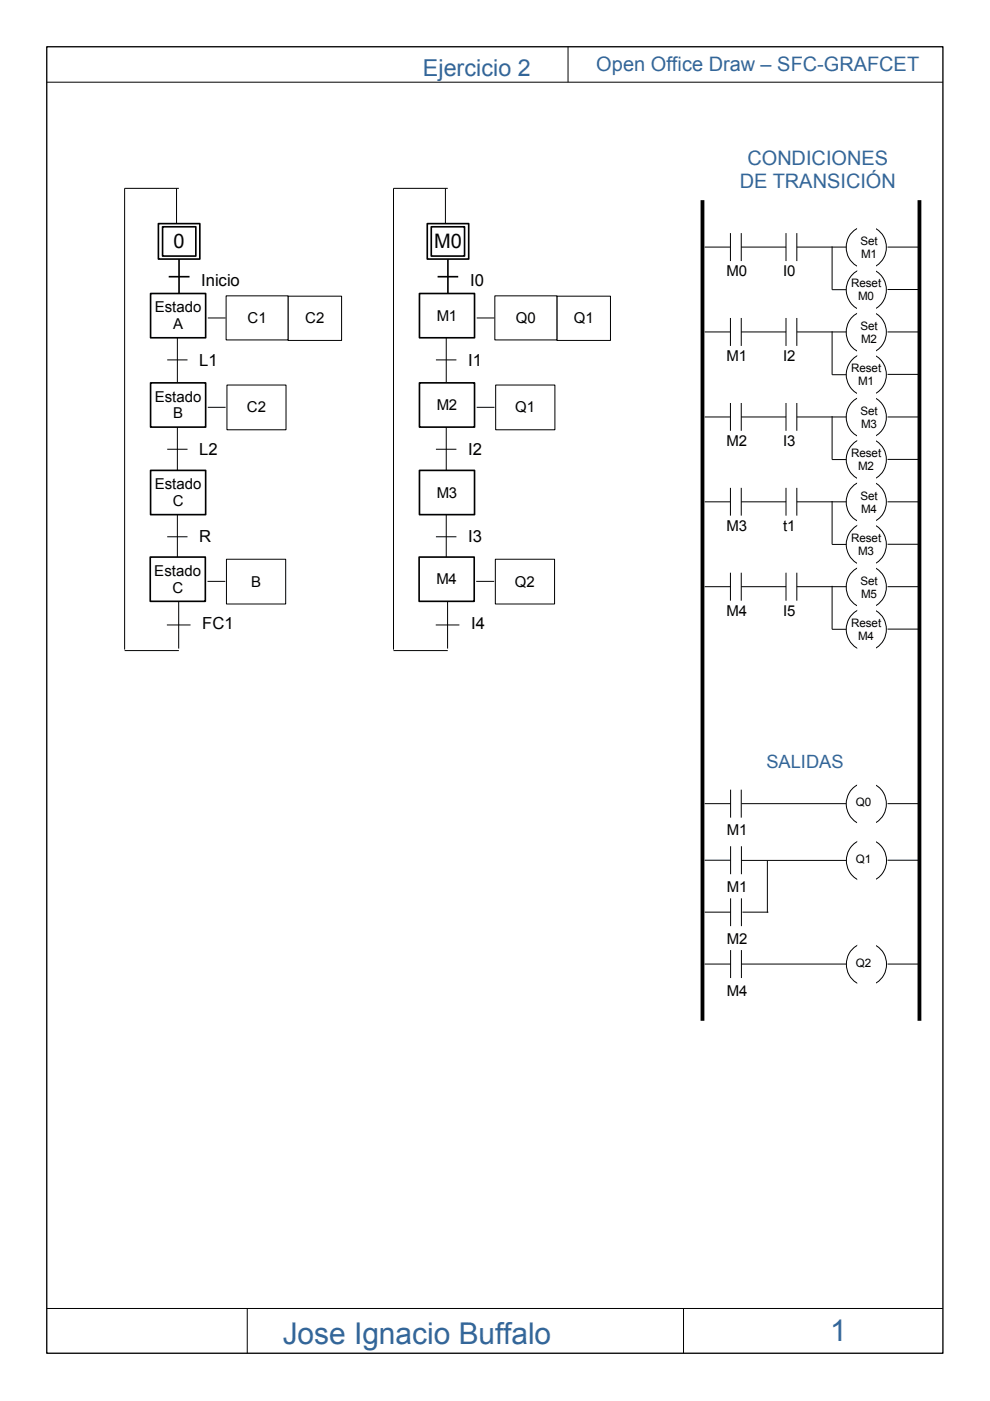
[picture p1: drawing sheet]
<svg xmlns="http://www.w3.org/2000/svg" width="210mm" height="297mm" viewBox="0 0 210 297" stroke-linecap="round" stroke-linejoin="round" font-family="sans-serif">
<path d="M9.9 17.4h190M120.4 9.9v7.5M9.9 277.4h190M52.4 277.4v9.5M144.9 277.4v9.5" fill="none" stroke="#000" stroke-width=".21"/>
<path d="M9.9 9.9h190v277h-190z" fill="none" stroke="#000" stroke-width=".28"/>
<path d="M35.8 58.7h4.4M38 54.9v7.5" fill="none" stroke="#000" stroke-width=".35"/>
<path d="M33.6 47.4h8.8v7.5h-8.8z" fill-rule="evenodd" fill="#fff"/>
<path d="M33.6 47.4h8.8v7.5h-8.8z" fill="none" stroke="#000" stroke-width=".35"/>
<path d="M34.5 48.1h7v6.2h-7z" fill-rule="evenodd" fill="#fff"/>
<path d="M34.5 48.1h7v6.2h-7z" fill="none" stroke="#000" stroke-width=".35"/>
<path d="M31.9 62.2h11.7v9.4h-11.7z" fill-rule="evenodd" fill="#fff"/>
<path d="M31.9 62.2h11.7v9.4h-11.7z" fill="none" stroke="#000" stroke-width=".35"/>
<path d="M35.5 76.3h4.3M37.6 71.6v9.4M44.1 67.4h3.7" fill="none" stroke="#000" stroke-width=".21"/>
<path d="M61.1 62.8h11.3v9.4h-11.3z" fill-rule="evenodd" fill="#fff"/>
<path d="M61.1 62.8h11.3v9.4h-11.3z" fill="none" stroke="#000" stroke-width=".21"/>
<path d="M47.9 62.7h13.2v9.4h-13.2z" fill-rule="evenodd" fill="#fff"/>
<path d="M47.9 62.7h13.2v9.4h-13.2z" fill="none" stroke="#000" stroke-width=".21"/>
<path d="M31.9 81.2h11.7v9.4h-11.7z" fill-rule="evenodd" fill="#fff"/>
<path d="M31.9 81.2h11.7v9.4h-11.7z" fill="none" stroke="#000" stroke-width=".35"/>
<path d="M35.5 95.2h4.3M37.6 90.6v9.3M44.1 86.4h3.7" fill="none" stroke="#000" stroke-width=".21"/>
<path d="M48.1 81.6h12.5v9.5h-12.5z" fill-rule="evenodd" fill="#fff"/>
<path d="M48.1 81.6h12.5v9.5h-12.5z" fill="none" stroke="#000" stroke-width=".21"/>
<path d="M31.9 99.7h11.7v9.4h-11.7z" fill-rule="evenodd" fill="#fff"/>
<path d="M31.9 99.7h11.7v9.4h-11.7z" fill="none" stroke="#000" stroke-width=".35"/>
<g fill="none" stroke="#000" stroke-width=".21">
<path d="M37.4 39.9v7.5M37.9 39.9h-11.5v97.8M149.4 52.4h5.5M154.9 49.4v6M157.2 52.4h9.5M157.2 49.4v6M166.7 49.4v6M168.9 52.4h10.6M168.9 49.4v6M180.8 49.1a4.3 4.3 0 0 1 5.5-.2 4.3 4.3 0 0 1 1.3 5.4 4.3 4.3 0 0 1-5.4 2.4 4.3 4.3 0 0 1-2.7-5.2l.5-1.3zM188.2 52.4h7M35.5 113.8h4.3"/>
<path d="M37.6 109.1v9.4M26.4 137.9h11.5M35.4 132.5h5M37.9 127.5v10"/>
</g>
<path d="M148.9 42.4v174M194.9 42.4v174" fill="none" stroke="#000" stroke-width=".81" stroke-linecap="butt"/>
<path d="M181.7 46.9h4v12.5h-4z" fill-rule="evenodd" fill="#fff"/>
<path d="M180.9 58.1a4.3 4.3 0 0 1 5.4-.2 4.3 4.3 0 0 1 1.3 5.4 4.2 4.2 0 0 1-4.9 2.5 4.2 4.2 0 0 1-3.3-4.4 4.8 4.8 0 0 1 1.5-3.3zM188.2 61.4h7" fill="none" stroke="#000" stroke-width=".21"/>
<path d="M181.8 55.9h3.9v12.5h-3.9z" fill-rule="evenodd" fill="#fff"/>
<path d="M176.4 52.2v9.2h3" fill="none" stroke="#000" stroke-width=".21"/>
<path d="M181.7 64.9h4v12.5h-4z" fill-rule="evenodd" fill="#fff"/>
<path d="M149.4 70.4h5.5M154.9 67.4v5.9M157.2 70.4h9.5M157.2 67.4v5.9M166.7 67.4v5.9M168.9 70.4h10.6M168.9 67.4v5.9M180.8 67.1a4.3 4.3 0 0 1 5.5-.2 4.3 4.3 0 0 1 1.3 5.3 4.2 4.2 0 0 1-5.1 2.6 4.2 4.2 0 0 1-3.1-4.9l.4-1.3zM188.2 70.4h7" fill="none" stroke="#000" stroke-width=".21"/>
<path d="M181.7 64.9h4v12.5h-4z" fill-rule="evenodd" fill="#fff"/>
<path d="M180.9 76.1a4.3 4.3 0 0 1 5.4-.2 4.3 4.3 0 0 1 1.3 5.3 4.2 4.2 0 0 1-4.9 2.6 4.2 4.2 0 0 1-3.3-4.4 4.8 4.8 0 0 1 1.5-3.3zM188.2 79.4h7" fill="none" stroke="#000" stroke-width=".21"/>
<path d="M181.8 73.9h3.9v12.5h-3.9z" fill-rule="evenodd" fill="#fff"/>
<path d="M176.4 70.2v9.2h3M149.4 88.4h5.5M154.9 85.4v5.9M157.2 88.4h9.5M157.2 85.4v5.9M166.7 85.4v5.9M168.9 88.4h10.6M168.9 85.4v5.9M180.8 85.1a4.3 4.3 0 0 1 5.5-.2 4.3 4.3 0 0 1 1.3 5.3 4.3 4.3 0 0 1-5.4 2.5 4.3 4.3 0 0 1-2.7-5.2l.5-1.3zM188.2 88.4h7" fill="none" stroke="#000" stroke-width=".21"/>
<path d="M181.7 82.9h4v12.5h-4z" fill-rule="evenodd" fill="#fff"/>
<path d="M180.9 94.1a4.3 4.3 0 0 1 5.4-.2 4.3 4.3 0 0 1 1.3 5.4 4.2 4.2 0 0 1-4.9 2.5 4.2 4.2 0 0 1-3.3-4.4 4.8 4.8 0 0 1 1.5-3.3zM188.2 97.4h7" fill="none" stroke="#000" stroke-width=".21"/>
<path d="M181.8 91.9h3.9v12.5h-3.9z" fill-rule="evenodd" fill="#fff"/>
<path d="M176.4 88.2v9.2h3" fill="none" stroke="#000" stroke-width=".21"/>
<path d="M181.7 100.9h4v12.6h-4z" fill-rule="evenodd" fill="#fff"/>
<path d="M149.4 106.4h5.5M154.9 103.4v5.9M157.2 106.4h9.5M157.2 103.4v5.9M166.7 103.4v5.9M168.9 106.4h10.6M168.9 103.4v5.9M180.8 103.1a4.3 4.3 0 0 1 5.5-.2 4.3 4.3 0 0 1 1.3 5.3 4.3 4.3 0 0 1-5.4 2.5 4.3 4.3 0 0 1-2.7-5.2l.5-1.3zM188.2 106.4h7" fill="none" stroke="#000" stroke-width=".21"/>
<path d="M181.7 100.9h4v12.5h-4z" fill-rule="evenodd" fill="#fff"/>
<path d="M180.9 112.1a4.3 4.3 0 0 1 5.1-.5 4.3 4.3 0 0 1 1.8 4.8 4.2 4.2 0 0 1-4.6 3.5 4.2 4.2 0 0 1-3.8-4.5 4.9 4.9 0 0 1 1.5-3.3zM188.2 115.4h7" fill="none" stroke="#000" stroke-width=".21"/>
<path d="M181.8 109.9h3.9v12.5h-3.9z" fill-rule="evenodd" fill="#fff"/>
<path d="M176.4 106.2v9.2h3M149.4 124.4h5.5M154.9 121.4v6M157.2 124.4h9.5M157.2 121.4v6M166.7 121.4v6M168.9 124.4h10.6M168.9 121.4v6M180.8 121.1a4.3 4.3 0 0 1 5.5-.2 4.3 4.3 0 0 1 1.3 5.4 4.3 4.3 0 0 1-5.4 2.4 4.3 4.3 0 0 1-2.7-5.2l.5-1.3zM188.2 124.4h7" fill="none" stroke="#000" stroke-width=".21"/>
<path d="M181.7 118.9h4v12.5h-4z" fill-rule="evenodd" fill="#fff"/>
<path d="M180.9 130.1a4.3 4.3 0 0 1 5.4-.2 4.3 4.3 0 0 1 1.3 5.4 4.2 4.2 0 0 1-4.9 2.5 4.2 4.2 0 0 1-3.3-4.4 4.8 4.8 0 0 1 1.5-3.3zM188.2 133.4h7" fill="none" stroke="#000" stroke-width=".21"/>
<path d="M181.8 127.9h3.9v12.5h-3.9z" fill-rule="evenodd" fill="#fff"/>
<path d="M176.4 124.2v9.2h3M149.4 170.4h5.5M154.9 167.4v6M157.2 167.4v6M157.2 170.4h22.2M180.9 167.1a4.3 4.3 0 0 1 5.4-.2 4.3 4.3 0 0 1 1.3 5.3 4.2 4.2 0 0 1-4.9 2.6 4.2 4.2 0 0 1-3.3-4.4 4.8 4.8 0 0 1 1.5-3.3zM188.2 170.4h7" fill="none" stroke="#000" stroke-width=".21"/>
<path d="M181.7 163.9h4v12.5h-4z" fill-rule="evenodd" fill="#fff"/>
<path d="M154.9 179.4v5.9M157.2 179.4v5.9M180.9 179.1a4.3 4.3 0 0 1 5.4-.2 4.3 4.3 0 0 1 1.3 5.4 4.2 4.2 0 0 1-5.1 2.5 4.2 4.2 0 0 1-3-4.8l.3-1.4zM149.4 182.4h5.5M157.2 182.4h22.2M188.2 182.4h7" fill="none" stroke="#000" stroke-width=".21"/>
<path d="M181.8 175.9h3.9v12.6h-3.9z" fill-rule="evenodd" fill="#fff"/>
<path d="M149.4 193.4h5.5M154.9 190.5v5.9M157.2 190.5v5.9M157.4 193.4h5.5M162.7 182.5v11M149.4 204.4h5.5M154.9 201.4v6M157.2 201.4v6M157.2 204.4h22.2M180.9 201.1a4.3 4.3 0 0 1 5.4-.2 4.3 4.3 0 0 1 1.3 5.4 4.3 4.3 0 0 1-5.3 2.4 4.3 4.3 0 0 1-2.8-5.2l.5-1.3zM188.2 204.4h7" fill="none" stroke="#000" stroke-width=".21"/>
<g fill="#fff">
<path d="M181.8 197.9h3.9v12.5h-3.9z" fill-rule="evenodd"/>
<path d="M31.9 118.1h11.6v9.4h-11.6z" fill-rule="evenodd"/>
</g>
<path d="M31.9 118.1h11.6v9.4h-11.6z" fill="none" stroke="#000" stroke-width=".35"/>
<path d="M44 123.3h3.8" fill="none" stroke="#000" stroke-width=".21"/>
<path d="M48 118.6h12.6v9.5h-12.6z" fill-rule="evenodd" fill="#fff"/>
<path d="M48 118.6h12.6v9.5h-12.6z" fill="none" stroke="#000" stroke-width=".21"/>
<path d="M92.8 58.7h4.4M95 54.9v7.5" fill="none" stroke="#000" stroke-width=".35"/>
<path d="M90.6 47.4h8.8v7.5h-8.8z" fill-rule="evenodd" fill="#fff"/>
<path d="M90.6 47.4h8.8v7.5h-8.8z" fill="none" stroke="#000" stroke-width=".35"/>
<path d="M91.4 48.1h7.1v6.2h-7.1z" fill-rule="evenodd" fill="#fff"/>
<path d="M91.4 48.1h7.1v6.2h-7.1z" fill="none" stroke="#000" stroke-width=".35"/>
<path d="M88.9 62.2h11.7v9.4h-11.7z" fill-rule="evenodd" fill="#fff"/>
<path d="M88.9 62.2h11.7v9.4h-11.7z" fill="none" stroke="#000" stroke-width=".35"/>
<path d="M92.4 76.3h4.4M94.6 71.6v9.4M101.1 67.4h3.7" fill="none" stroke="#000" stroke-width=".21"/>
<path d="M118.1 62.8h11.3v9.4h-11.3z" fill-rule="evenodd" fill="#fff"/>
<path d="M118.1 62.8h11.3v9.4h-11.3z" fill="none" stroke="#000" stroke-width=".21"/>
<path d="M104.9 62.7h13.2v9.4h-13.2z" fill-rule="evenodd" fill="#fff"/>
<path d="M104.9 62.7h13.2v9.4h-13.2z" fill="none" stroke="#000" stroke-width=".21"/>
<path d="M88.9 81.2h11.7v9.4h-11.7z" fill-rule="evenodd" fill="#fff"/>
<path d="M88.9 81.2h11.7v9.4h-11.7z" fill="none" stroke="#000" stroke-width=".35"/>
<path d="M92.4 95.2h4.4M94.6 90.6v9.3M101.1 86.4h3.7" fill="none" stroke="#000" stroke-width=".21"/>
<path d="M105.1 81.6h12.6v9.5h-12.6z" fill-rule="evenodd" fill="#fff"/>
<path d="M105.1 81.6h12.6v9.5h-12.6z" fill="none" stroke="#000" stroke-width=".21"/>
<path d="M88.9 99.7h11.7v9.4h-11.7z" fill-rule="evenodd" fill="#fff"/>
<path d="M88.9 99.7h11.7v9.4h-11.7z" fill="none" stroke="#000" stroke-width=".35"/>
<path d="M94.4 39.9v7.5M94.9 39.9h-11.5v97.8M92.4 113.8h4.4M94.6 109.1v9.4M83.4 137.9h11.5M92.4 132.5h5M94.9 127.5v10" fill="none" stroke="#000" stroke-width=".21"/>
<path d="M88.9 118.1h11.6v9.4h-11.6z" fill-rule="evenodd" fill="#fff"/>
<path d="M88.9 118.1h11.6v9.4h-11.6z" fill="none" stroke="#000" stroke-width=".35"/>
<path d="M101 123.3h3.8" fill="none" stroke="#000" stroke-width=".21"/>
<path d="M105 118.6h12.6v9.5h-12.6z" fill-rule="evenodd" fill="#fff"/>
<path d="M105 118.6h12.6v9.5h-12.6z" fill="none" stroke="#000" stroke-width=".21"/>
<g font-size="6.3" fill="#369">
<text x="59.9" y="284.9">Jose Ignacio Buffalo</text>
<text x="176" y="284.4">1</text>
</g>
<text font-size="4.9" fill="#369" x="89.7" y="16.1">Ejercicio 2</text>
<g font-size="4.2" fill="#369">
<text x="126.4" y="15">Open Office Draw – SFC-GRAFCET</text>
<text x="158.5" y="35.1">CONDICIONES</text>
<text x="156.8" y="39.8">DE TRANSICIÓN</text>
</g>
<g font-size="4.2">
<text x="36.8" y="52.6">0</text>
<text x="92" y="52.6">M0</text>
</g>
<text font-size="3.9" fill="#369" x="162.5" y="162.9">SALIDAS</text>
<g font-size="3.5">
<text x="42.7" y="60.6">Inicio</text>
<text x="99.7" y="60.6">I0</text>
<text x="42.3" y="77.5">L1</text>
<text x="99.3" y="77.5">I1</text>
<text x="42.3" y="96.4">L2</text>
<text x="99.3" y="96.4">I2</text>
<text x="42.3" y="115">R</text>
<text x="99.3" y="115">I3</text>
<text x="42.9" y="133.5">FC1</text>
<text x="99.9" y="133.5">I4</text>
</g>
<g font-size="3.2">
<text x="154.1" y="58.5">M0</text>
<text x="166.1" y="58.5">I0</text>
<text x="32.8" y="66.3">Estado</text>
<text x="36.7" y="69.8">A</text>
<text x="52.5" y="68.5">C1</text>
<text x="64.7" y="68.6">C2</text>
<text x="92.6" y="68">M1</text>
<text x="109.4" y="68.5">Q0</text>
<text x="121.6" y="68.6">Q1</text>
<text x="154.1" y="76.5">M1</text>
<text x="166.1" y="76.5">I2</text>
<text x="32.8" y="85.2">Estado</text>
<text x="36.7" y="88.7">B</text>
<text x="52.4" y="87.5">C2</text>
<text x="92.6" y="87">M2</text>
<text x="109.3" y="87.5">Q1</text>
<text x="154.1" y="94.5">M2</text>
<text x="166.1" y="94.5">I3</text>
<text x="32.8" y="103.7">Estado</text>
<text x="36.6" y="107.2">C</text>
<text x="92.6" y="105.5">M3</text>
<text x="154.1" y="112.5">M3</text>
<text x="166.1" y="112.5">t1</text>
<text x="32.7" y="122.1">Estado</text>
<text x="36.5" y="125.6">C</text>
<text x="53.2" y="124.4">B</text>
<text x="92.5" y="123.9">M4</text>
<text x="109.2" y="124.4">Q2</text>
<text x="154.1" y="130.5">M4</text>
<text x="166.1" y="130.5">I5</text>
<text x="154.1" y="177.1">M1</text>
<text x="154.1" y="189.1">M1</text>
<text x="154.1" y="200.1">M2</text>
<text x="154.1" y="211.1">M4</text>
</g>
<g font-size="2.5">
<text x="182.4" y="51.9">Set</text>
<text x="182.6" y="54.7">M1</text>
<text x="180.4" y="60.9">Reset</text>
<text x="182" y="63.7">M0</text>
<text x="182.4" y="69.9">Set</text>
<text x="182.6" y="72.7">M2</text>
<text x="180.4" y="78.9">Reset</text>
<text x="182" y="81.7">M1</text>
<text x="182.4" y="87.9">Set</text>
<text x="182.6" y="90.7">M3</text>
<text x="180.4" y="96.9">Reset</text>
<text x="182" y="99.7">M2</text>
<text x="182.4" y="105.9">Set</text>
<text x="182.6" y="108.7">M4</text>
<text x="180.4" y="114.9">Reset</text>
<text x="182" y="117.7">M3</text>
<text x="182.4" y="123.9">Set</text>
<text x="182.6" y="126.7">M5</text>
<text x="180.4" y="132.9">Reset</text>
<text x="182" y="135.7">M4</text>
<text x="181.4" y="170.9">Q0</text>
<text x="181.4" y="183">Q1</text>
<text x="181.4" y="204.9">Q2</text>
</g>
</svg>
